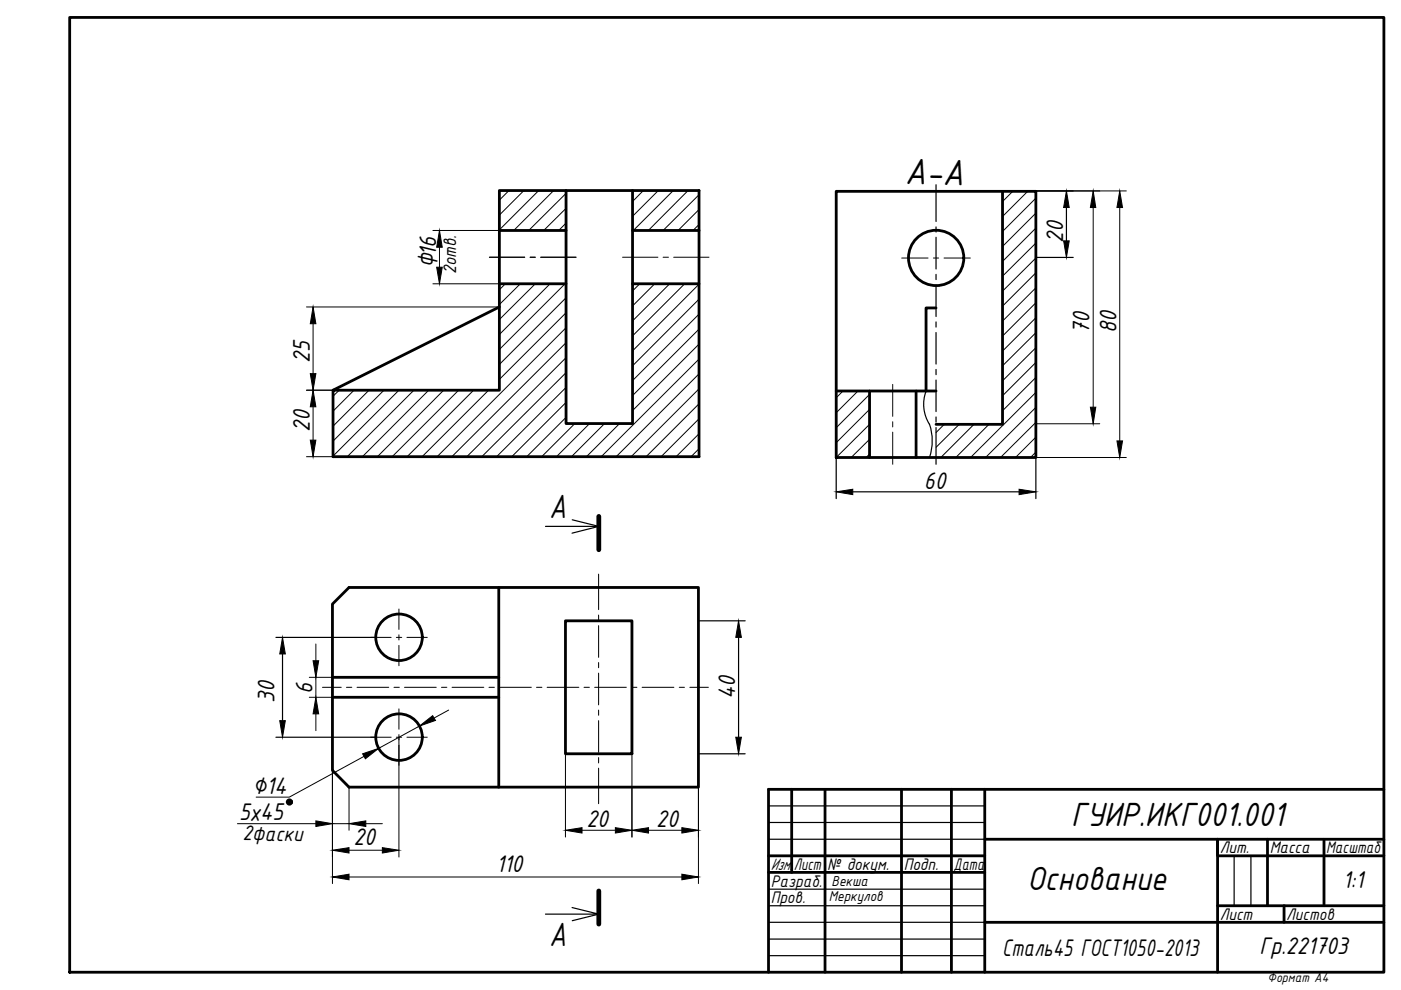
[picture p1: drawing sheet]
<svg xmlns="http://www.w3.org/2000/svg" width="297mm" height="210mm" viewBox="0 0 297 210" stroke-linecap="round" stroke-linejoin="round" font-family="sans-serif">
<!-- layer: 0 -->
<g fill="none" stroke="#000" stroke-width=".59">
<path d="M14.8 3.7h278.6v202.4h-278.6zM120 40.4v8.5h-14.1M120 48.9v11.3M134.1 40.4v8.5h14.1M134.1 48.9v11.3M177.3 40.6h42.3v56.4h-42.3zM212.6 40.6v49.4h-14.1M105.9 60.2h14.1v29.6h14.1v-29.6h14.1M105.9 65.1l-35.3 17.6M198.5 65.3h-2.2v17.6M70.6 96.8v-14.1h35.3v-42.3h42.3v56.4M177.3 82.9h21.2"/>
<path d="M184.4 82.9v14.1M194.2 82.9v14.1M74 124.6h74.1v42.3h-74.1l-3.5-3.6v-35.2zM105.7 124.6v42.3M119.9 131.6h14.1v28.2h-14.1zM70.5 143.6h35.2M70.5 147.8h35.2M167.9 167.4v17.6M174.9 167.4v38.7M191.1 167.4v38.7M201.7 167.4v38.7M208.8 167.4v38.7"/>
<path d="M208.8 177.9h84.6M268.7 177.9v14.1M280.7 177.9v14.1M293.4 167.4h-130.5v38.7M162.9 181.5h45.9M162.9 185h45.9M208.8 195.6h84.6M258.1 192h35.3M272.2 192v3.6M293.4 181.5h-35.3v-3.6v28.2"/>
<circle cx="198.5" cy="54.7" r="5.9"/>
<circle cx="84.6" cy="135.1" r="4.9"/>
<circle cx="84.6" cy="156.3" r="4.9"/>
</g>
<g fill="none" stroke="#000" stroke-width=".25">
<path d="M198.5 39.2v7.8M198.5 48.1v1.1M198.5 50.3v6.7M198.5 58.2v1.1M198.5 60.4v6.7M198.5 68.3v1.1M198.5 70.5v6.7M198.5 78.3v1.1M198.5 80.6v6.7M198.5 88.4v1.1M198.5 90.6v7.8M162.9 170.9h45.9"/>
<path d="M162.9 174.4h45.9M162.9 177.9h45.9M162.9 188.5h45.9M162.9 192h45.9M162.9 199.1h45.9M162.9 195.6h45.9M261.7 181.5v10.5M265.2 181.5v10.5M162.9 202.6h45.9"/>
</g>
<g fill="none" stroke="#000" stroke-width=".21">
<path d="M107.9 40.4l-2 2M111.1 40.4l-5.2 5.2M114.2 40.4l-8.3 8.3M117.4 40.4l-8.5 8.5M120 47.3l-1.6 1.6M120 41l-7.9 7.9M120 44.2l-4.7 4.7M136.4 40.4l-2.3 2.3M139.6 40.4l-5.5 5.5M142.7 40.4l-8.4 8.5M145.9 40.4l-8.4 8.5M148.2 44.4l-4.4 4.5"/>
<path d="M148.2 47.6l-1.3 1.3M148.2 41.3l-7.6 7.6M191.2 54.7h5.6M197.9 54.7h1.1M200.2 54.7h5.5M214.7 40.6l-2.1 2.1M217.9 40.6l-5.3 5.3M219.6 42l-7 7.1M219.6 45.2l-7 7.1M219.6 48.4l-7 7M219.6 51.5l-7 7.1M219.6 54.7l-7 7"/>
<path d="M219.6 57.8l-7 7.1M107.1 60.2l-1.2 1.2M110.3 60.2l-4.4 4.4M113.5 60.2l-7.6 7.5M116.6 60.2l-10.7 10.7M119.8 60.2l-13.9 13.9M120 63.1l-14.1 14.2M120 66.3l-14.1 14.1M120 69.5l-27.4 27.4M120 72.7l-24.2 24.2M120 75.8l-21.1 21.1M120 79l-17.9 17.9"/>
<path d="M135.6 60.2l-1.5 1.5M138.8 60.2l-4.7 4.7M142 60.2l-7.9 7.8M145.2 60.2l-11.1 11M148.2 60.3l-14.1 14.1M148.2 63.4l-14.1 14.2M148.2 66.6l-14.1 14.1M148.2 69.8l-14.1 14.1M148.2 73l-14.1 14.1M148.2 76.1l-20.8 20.8M148.2 79.3l-17.6 17.6M219.6 61l-7 7.1"/>
<path d="M219.6 64.2l-7 7.1M219.6 67.4l-7 7M219.6 70.5l-7 7.1M219.6 73.7l-7 7M219.6 76.8l-7 7.1M71.9 82.7l-1.3 1.3M75.1 82.7l-4.5 4.5M78.2 82.7l-7.6 7.7M81.4 82.7l-10.8 10.8M84.6 82.7l-14 14M87.8 82.7l-14.2 14.1M90.9 82.7l-14.1 14.2"/>
<path d="M94.1 82.7l-14.1 14.2M97.2 82.7l-14.1 14.2M100.4 82.7l-14.1 14.2M103.6 82.7l-14.1 14.2M120 82.1l-14.8 14.8M120 85.3l-11.6 11.6M120 88.5l-8.4 8.4M121.9 89.8l-7.1 7.1M125 89.8l-7.1 7.1M128.2 89.8l-7.1 7.1M131.4 89.8l-7.2 7.1M148.2 82.4l-14.5 14.5"/>
<path d="M148.2 85.6l-11.3 11.3M148.2 88.8l-8.2 8.2M148.2 92l-5 5M148.2 95.1l-1.8 1.9M178.7 82.9l-1.4 1.4M181.9 82.9l-4.6 4.6M184.4 83.6l-7.1 7.1M184.4 96.3l-.8 .7M184.4 86.8l-7.1 7.1M184.4 90l-7.1 7M184.4 93.1l-3.9 3.9M189.3 81.5v6.8"/>
<path d="M189.3 89.4v1.1M189.3 91.6v6.8M200.2 90l-1.7 1.7M203.4 90l-4.9 4.8M206.5 90l-7 7M209.7 90l-7.1 7M219.6 80l-7 7.1M219.6 83.2l-13.8 13.8M219.6 86.4l-10.6 10.6M219.6 89.5l-7.5 7.5M219.6 92.7l-4.3 4.3M219.6 95.9l-1.1 1.1"/>
<path d="M78.6 135.1h4.3M84 135.1h1.2M84.6 129.1v4.3M84.6 134.6v1.1M84.6 136.8v4.4M86.3 135.1h4.3M126.9 121.7v7.6M126.9 130.4v1.1M126.9 132.6v6.8M68.4 145.7h3.9M73.4 145.7h1.2M75.7 145.7h6.7"/>
<path d="M78.6 156.3h4.3M83.5 145.7h1.2M84 156.3h1.2M84.6 150.3v4.3M84.6 155.8v1.1M84.6 158v4.3M85.8 145.7h6.7M86.3 156.3h4.3M93.6 145.7h1.1M95.8 145.7h6.8M103.7 145.7h1.1M105.9 145.7h6.7"/>
<path d="M113.7 145.7h1.2M116 145.7h6.7M123.8 145.7h1.2M126.1 145.7h6.7M126.9 140.5v1.1M126.9 142.7v6.8M126.9 150.6v1.1M126.9 152.8v6.7M133.9 145.7h1.1M136.1 145.7h6.8M144 145.7h1.1M146.3 145.7h3.9"/>
<path d="M126.9 160.6v1.2M126.9 162.9v7.5"/>
</g>
<g fill="none" stroke="#000" stroke-width=".21">
<path d="M91.8 48.9h14.1M93.2 52.4v4.3M103.8 54.5h7.5M112.4 54.5h1.1M114.6 54.5h7.5M132 54.5h7.5M140.6 54.5h1.1M142.8 54.5h7.5M219.8 40.5h19M231.8 44v42.3M237.4 44v49.5M65 65.1h40.9"/>
<path d="M66.4 68.6v10.6M91.8 60.2h14.1M65 82.7h5.6M65 96.8h5.6M66.4 86.2v7.1M219.8 89.8h13.4M219.8 97h19M67 136.5v3.6M65.6 143.6h4.9M65.6 147.8h4.9M67 143.6v4.2M67 151.4v3.5"/>
<path d="M84.6 156.3v25.4M88.9 153.9l-8.6 4.8M95.1 150.6l-3.1 1.6M119.9 159.8v17.7M134 159.8v17.7M50.3 174.6h16.7M70.5 163.3v24M70.5 174.6h3.5M74 166.9v9.1M77.2 160.4l-15.9 8.6h-7M77.6 174.6h3.5M123.4 176h7.1"/>
<path d="M137.5 176h7.1M148.1 166.9v20.4M74 185.9h70.6M74 180.3h7.1"/>
</g>
<g fill="#000" stroke="#000" stroke-width=".21">
<path d="M93.2 48.9l.6 3.5h-1.2zM92.6 56.7h1.2l-.6 3.5zM226.1 40.5l.6 3.5h-1.2zM225.5 51.1h1.2l-.6 3.5zM231.8 40.5l.5 3.5h-1.1zM237.4 40.5l.6 3.5h-1.2zM65.8 79.2h1.2l-.6 3.5zM66.4 65.1l.6 3.5h-1.2zM66.4 82.7l.6 3.5h-1.2zM65.8 93.3h1.2l-.6 3.5zM231.2 86.3h1.1l-.5 3.5zM236.8 93.5h1.2l-.6 3.5z"/>
<path d="M177.3 104.3l3.5-.6v1.2zM216.1 103.7l3.5 .6-3.5 .6zM59.9 135.1l.6 3.6h-1.2zM156.6 131.6l.6 3.5h-1.2zM59.3 152.8h1.2l-.6 3.5zM66.4 140.1h1.2l-.6 3.5zM67 147.8l.6 3.6h-1.2zM76.9 159.8l3.4-1.1-2.8 2.2zM88.9 153.9l2.8-2.2 .6 1.1zM156 156.3h1.2l-.6 3.5zM67 174l3.5 .6-3.5 .6zM70.5 180.3l3.5-.6v1.2z"/>
<path d="M74 174.6l3.6-.6v1.2zM81.1 179.7l3.5 .6-3.5 .6zM119.9 176l3.5-.5v1.1zM130.5 175.5l3.5 .5-3.5 .6zM134 176l3.5-.5v1.1zM144.6 175.5l3.5 .5-3.5 .6zM70.5 185.9l3.5-.6v1.2zM144.6 185.3l3.5 .6-3.5 .6z"/>
</g>
<g fill="none" stroke="#000" stroke-width=".25">
<path d="M219.8 40.5h7.7M219.8 54.6h7.7M226.1 44v7.1M177.3 97v8.7M196.4 82.9a7.9 7.9 0 0 0 .7 7.1 10.8 10.8 0 0 1 0 7M219.6 97v8.7M115.7 111.6h11.3l-5.7 1.4M121.3 110.2l5.7 1.4M180.8 104.3h35.3M58.5 135.1h21.2M59.9 138.7v14.1M148.1 131.6h9.9"/>
<path d="M156.6 135.1v21.2M58.5 156.3h21.2M148.1 159.8h9.9M121.3 192.4l5.7 1.4h-11.3M127 193.8l-5.7 1.4"/>
</g>
<circle cx="61.4" cy="170" r=".36" fill="none" stroke="#000" stroke-width=".8"/>
<path d="M70.6 96.8h77.6" fill="none" stroke="#000" stroke-width=".59"/>
<path d="M127 109.5v7.1M127 188.9v7" fill="none" stroke="#000" stroke-width="1"/>
<text font-size="8.4" x="191.8" y="39" transform="rotate(1 191.8 39)">A-A</text>
<g font-size="7.7">
<text x="116.4" y="109.9">A</text>
<text x="227.1" y="175.2">ГУИР.ИКГ001.001</text>
<text x="217.8" y="188.7">Основание</text>
<text x="116.4" y="200.5">A</text>
</g>
<g font-size="5.5">
<text x="225.4" y="51.5" transform="rotate(-90 225.4 51.5)">20</text>
<text x="91.8" y="56.6" transform="rotate(-90 91.8 56.6)">ф16</text>
<text x="231" y="70.9" transform="rotate(-90 231 70.9)">70</text>
<text x="236.7" y="70.6" transform="rotate(-90 236.7 70.6)">80</text>
<text x="65.7" y="76.9" transform="rotate(-90 65.7 76.9)">25</text>
<text x="65.7" y="91.7" transform="rotate(-90 65.7 91.7)">20</text>
<text x="195.9" y="103.6">60</text>
<text x="58.2" y="149" transform="rotate(-90 58.2 149)">30</text>
<text x="66.3" y="147.2" transform="rotate(-90 66.3 147.2)">6</text>
<text x="155.9" y="148.3" transform="rotate(-90 155.9 148.3)">40</text>
<text x="50.7" y="173.9">5</text>
<text x="53.5" y="168.3">∅14</text>
<text x="52.9" y="174" transform="rotate(-1 52.9 174)">х45</text>
<text x="74.9" y="179.2">20</text>
<text x="124.3" y="175.4">20</text>
<text x="139.1" y="175.4">20</text>
<text x="105.2" y="184.9">110</text>
<text x="284.7" y="188.3" transform="rotate(-1 284.7 188.3)">1:1</text>
<text x="212.5" y="202.7">Сталь45 ГОСТ1050-2013</text>
<text x="267" y="202.3">Гр.221703</text>
</g>
<text font-size="4.8" x="51.4" y="178.2" transform="rotate(1 51.4 178.2)">2фаски</text>
<text font-size="4.2" x="96.7" y="58.1" transform="rotate(-90 96.7 58.1)">2отв.</text>
<g font-size="3.8">
<text x="163.4" y="184.5">Изм.</text>
<text x="168.3" y="184.5">Лист</text>
<text x="175.4" y="184.5">№ докум.</text>
<text x="191.6" y="184.5">Подп.</text>
<text x="202.2" y="184.5">Дата</text>
<text x="258.6" y="180.9">Лит.</text>
<text x="269.2" y="180.9">Масса</text>
<text x="281.2" y="180.9">Масштаб</text>
<text x="163.4" y="188">Разраб.</text>
<text x="163.4" y="191.5">Пров.</text>
<text x="258.6" y="195.1">Лист</text>
<text x="272.7" y="195.1">Листов</text>
</g>
<g font-size="3.3">
<text x="175.7" y="191.1">Меркулов</text>
<text x="176.3" y="187.8">Векша</text>
</g>
<text font-size="3" x="268.7" y="208.3">Формат А4</text>
</svg>
